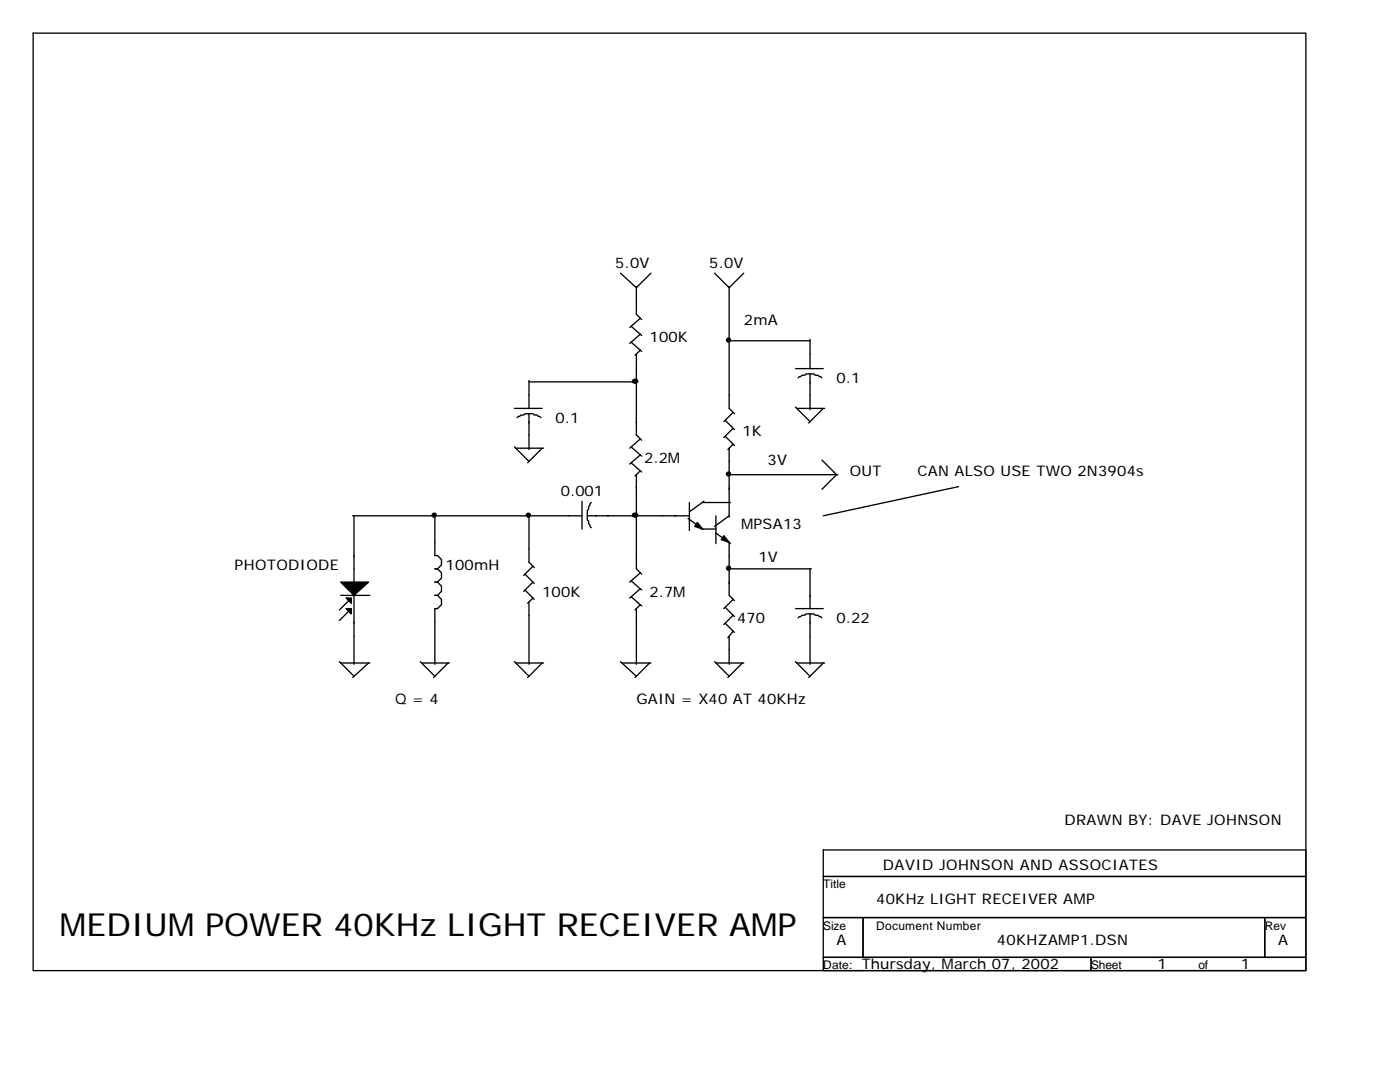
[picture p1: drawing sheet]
<svg xmlns="http://www.w3.org/2000/svg" width="279mm" height="216mm" viewBox="0 0 279 216" stroke-linecap="round" stroke-linejoin="round" font-family="sans-serif">
<g fill="none" stroke="#000" stroke-width=".26">
<path d="M6.6 6.6h254v187.1h-254zM123.8 54.5l3.2 2.9 2.9-2.9M127 57.2v5.5l1.1 1.1M142.6 54.5l2.9 2.9 2.9-2.9M145.5 57.2v24.3l1.1 1M105.6 75.9v5.6M105.6 76.2h21.7M125.9 65.1l2.2 1.8M125.9 68.3l2.2 1.8M127 70.6v16.2l1.1 1M127.8 69.8l-1.1 1.1M127.8 63.5l-2.1 1.9"/>
<path d="M127.8 66.7l-2.1 1.8M145.3 68h16.4M158.7 73.6h5.6M161.7 74.6h-.8l-.3 .3h-.5l-.8 .5M161.7 74.6h.8l.2 .3h.5l.8 .5M161.7 67.7v5.9M161.7 74.6v7.2M102.7 89.2l2.9 2.9M102.7 81.5h5.5M102.9 89.4h5.6M105.6 82.5h-.8l-.3 .3h-.5l-.3 .3h-.2l-.3 .2M105.6 82.5h.8l.2 .3h.6l.7 .5"/>
<path d="M105.6 82.5v7.2M108.2 89.4l-2.9 2.9M125.9 89.2l2.2 1.8M125.9 92.3l2.2 1.9M127 94.7v18.8l1.1 1.1M127.8 93.9l-1.1 1.1M127.8 87.6l-2.1 1.8M127.8 90.8l-2.1 1.8M144.7 83.9l1.9 1.8M144.7 87l1.9 1.9M145.5 89.4v13.8M145.5 94.7h21.7"/>
<path d="M146.3 82.3l-1.8 1.8M146.3 85.5l-1.8 1.8M146.3 88.6l-1 1.1M158.7 81.2l3 2.9M159 81.5h5.6M164 91.8l3 2.9-3 2.9M164.3 81.5l-2.9 2.9M191.3 97.1l-27 5.8M68 118.8h5.8M69.6 119.9l-1.9 1.8M70.4 102.9h45.8M70.6 102.9v13.5"/>
<path d="M70.6 118.8v13.8M86.8 102.7v8.2h.5l.8 .8v1l-.8 .8h-.5h.5l.8 .8v1.1l-.8 .8h-.5h.5l.8 .7v1.1l-.8 .8h-.5h.5l.8 .8v1l-.8 .8h-.5v11.2M104.8 114.6l1.8 1.8M104.8 117.7l1.8 1.9M105.6 102.7v9.5l1 1M106.4 113l-1.9 1.8M106.4 116.2l-1.9 1.8M106.4 119.3l-1.1 1.1M116.2 100v5.6M117.2 102.9v.8l.3 .3v.5l.2 .3v.2l.3 .3M117.2 102.9h20.4M118 100.3l-.5 .8v.5l-.3 .3v1"/>
<path d="M125.9 115.9l2.2 1.8M125.9 119.1l2.2 1.8M127.8 114.3l-2.1 1.9M127.8 117.5l-2.1 1.8M137.3 103.5l2.9 2.1M137.6 100.3v5.5M140 105.6h2.9M140.2 100.3h5.6M140.5 100l-2.9 2.1M142.9 102.9v5.6M142.9 106.4l2.9 2.1M145.5 108.2v10.6l1.1 1.1"/>
<path d="M145.5 102.9l-2.9 2.1M145.5 113.5h16.4M146.3 119.6l-1.8 1.8M161.7 113.5v7.9M67.7 132l2.9 2.9M68 132.3h5.8M69.6 122l-1.9 1.8M73.6 132.3l-3.2 2.9M83.9 132l2.9 2.9M84.1 132.3h5.6M89.4 132.3l-2.9 2.9M102.7 132l2.9 2.9"/>
<path d="M102.9 132.3h5.6M105.6 120.1v12.5M108.2 132.3l-2.9 2.9M123.8 132l3.2 2.9M124.1 132.3h5.8M127 121.4v11.2M127.8 120.6l-1.1 1.1M129.6 132.3l-2.9 2.9M142.6 132l2.9 2.9M142.9 132.3h5.5M144.7 121.2l1.9 1.8M144.7 124.4l1.9 1.8"/>
<path d="M145.5 127v5.6M146.3 122.8l-1.8 1.8M146.3 125.9l-1 1.4M148.2 132.3l-2.9 2.9M158.7 132l3 2.9M158.7 121.4h5.6M159 132.3h5.6M161.7 122.5h-.8l-.3 .3h-.5l-.8 .5M161.7 122.5h.8l.2 .3h.5l.8 .5M161.7 122.5v10.1M164.3 132.3l-2.9 2.9M164.3 169.6h96.3v5.3h-96.3z"/>
<path d="M164.3 174.9h96.3v8.2h-96.3zM164.3 183.1h7.9v7.9h-7.9zM164.3 191h53.5v2.7h-53.5zM172.2 183.1h80.2v7.9h-80.2zM217.8 191h42.8v2.7h-42.8zM252.4 183.1h8.2v7.9h-8.2z"/>
</g>
<g fill="#000" stroke="#000" stroke-width=".26">
<path d="M68 116.2h5.6l-3 2.6z" fill-rule="evenodd"/>
<path d="M69.1 119.3h1v1.1z" fill-rule="evenodd"/>
<path d="M139.2 104.2l1 1.4-1.6-.6z" fill-rule="evenodd"/>
<path d="M144.5 106.9l1 1.3-1.6-.5z" fill-rule="evenodd"/>
<path d="M69.1 121.4h1v1.1z" fill-rule="evenodd"/>
</g>
<g fill="#000" stroke="#000" stroke-width=".26">
<path d="M126.3 75.9a.5 .5 0 0 1 .6-.2 .5 .5 0 0 1 .3 .6 .5 .5 0 0 1-.6 .2 .5 .5 0 0 1-.3-.6zM126.3 102.6a.5 .5 0 0 1 .6-.2 .5 .5 0 0 1 .3 .6 .5 .5 0 0 1-.6 .2 .5 .5 0 0 1-.3-.6z"/>
<circle cx="145.4" cy="67.9" r=".4"/>
<circle cx="145.4" cy="94.6" r=".4"/>
<circle cx="86.7" cy="102.8" r=".4"/>
<circle cx="105.5" cy="102.8" r=".4"/>
<circle cx="145.4" cy="113.4" r=".4"/>
</g>
<text font-size="6.3" x="11.9" y="186.8">MEDIUM POWER 40KHz LIGHT RECEIVER AMP</text>
<g font-size="2.9">
<text x="122.8" y="53.4">5.0V</text>
<text x="141.6" y="53.4">5.0V</text>
<text x="148.4" y="64.8">2mA</text>
<text x="129.6" y="68.3">100K</text>
<text x="167" y="76.5">0.1</text>
<text x="110.9" y="84.4">0.1</text>
<text x="148.2" y="87">1K</text>
<text x="128.6" y="92.3">2.2M</text>
<text x="153.2" y="92.9">3V</text>
<text x="169.6" y="95">OUT</text>
<text x="183.1" y="95">CAN ALSO USE TWO 2N3904s</text>
<text x="111.9" y="99">0.001</text>
<text x="147.9" y="105.6">MPSA13</text>
<text x="46.8" y="113.8">PHOTODIODE</text>
<text x="88.9" y="113.8">100mH</text>
<text x="151.3" y="112.2">1V</text>
<text x="108.2" y="119.1">100K</text>
<text x="129.6" y="119.1">2.7M</text>
<text x="147.1" y="124.4">470</text>
<text x="167" y="124.4">0.22</text>
<text x="78.8" y="140.5">Q = 4</text>
<text x="127" y="140.5">GAIN = X40 AT 40KHz</text>
<text x="212.5" y="164.6">DRAWN BY: DAVE JOHNSON</text>
<text x="176.2" y="173.6">DAVID JOHNSON AND ASSOCIATES</text>
<text x="174.9" y="180.4">40KHz LIGHT RECEIVER AMP</text>
<text x="167" y="188.6">A</text>
<text x="199" y="188.6">40KHZAMP1.DSN</text>
<text x="255.1" y="188.6">A</text>
<text x="172" y="193.4">Thursday, March 07, 2002</text>
<text x="231" y="193.4">1</text>
<text x="247.6" y="193.4">1</text>
</g>
<g font-size="2.4">
<text x="164.3" y="177.3">Title</text>
<text x="164.3" y="185.5">Size</text>
<text x="174.9" y="185.5">Document Number</text>
<text x="252.4" y="185.5">Rev</text>
<text x="164.3" y="193.4">Date:</text>
<text x="217.8" y="193.4">Sheet</text>
<text x="239.2" y="193.4">of</text>
</g>
</svg>
